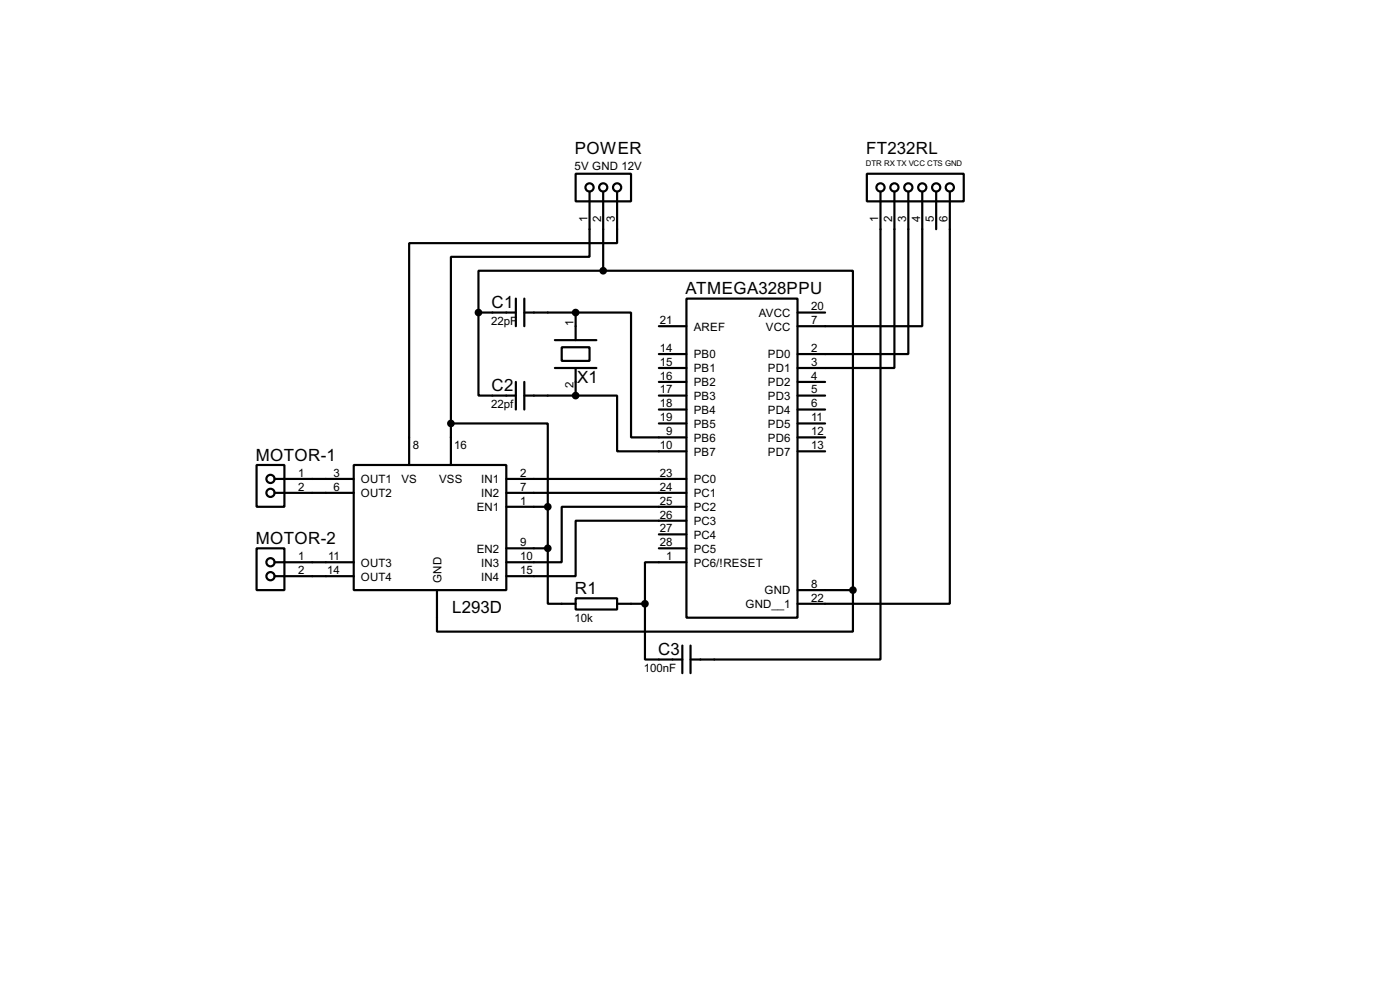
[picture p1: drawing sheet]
<svg xmlns="http://www.w3.org/2000/svg" width="256mm" height="180mm" viewBox="0 0 256 180" stroke-linecap="round" stroke-linejoin="round" font-family="sans-serif">
<g fill="none" stroke="#000" stroke-width=".4">
<path d="M105.5 31.8h10.1v5.1h-10.1zM108 35.1v11.9h-25.4v30.5M110.5 35.1v14.5M113.1 35.1v9.4h-38.1v40.6M158.8 31.8h17.8v5.1h-17.8zM161.3 35.1v85.6h-34.8M163.9 35.1v32.3h-17.8M166.4 35.1v29.7h-20.3M169 35.1v24.6h-22.9M171.5 35.1v6.9M174 35.1v75.4h-27.9M87.7 57.2v15.2h6.8"/>
<path d="M87.7 57.2h6.8M94.5 54.7v5M96.1 57.2h9.4M96.1 54.7v5M105.5 57.2h10.1v22.9h10.2M105.5 57.2v5.1M110.5 49.6h-22.8v7.6M110.5 49.6h45.8v58.4M120.7 59.7h5.1M125.8 54.7h20.3v58.4h-20.3zM146.1 57.2h5.1M82.6 77.5h17.8v15.3"/>
<path d="M82.6 77.5v7.6M94.5 69.9v5.1M96.1 72.4h9.4M96.1 69.9v5.1M101.7 67.4h7.6M101.7 62.3h7.6M102.9 63.6h5.1v2.5h-5.1zM105.5 72.4h7.6v10.2h12.7M105.5 67.4v5M120.7 72.4h5.1M120.7 64.8h5.1M120.7 67.4h5.1"/>
<path d="M120.7 69.9h5.1M120.7 75h5.1M120.7 77.5h5.1M146.1 72.4h5.1M146.1 69.9h5.1M146.1 75h5.1M146.1 77.5h5.1M47 85.1h5.1v7.7h-5.1zM50.3 87.7h14.5M50.3 90.2h14.5M64.8 85.1h28v22.9h-28zM92.8 87.7h33"/>
<path d="M92.8 90.2h33M92.8 92.8h7.6M100.4 92.8v7.6M120.7 97.8h5.1M125.8 92.8h-22.9v10.1h-10.1M125.8 95.3h-20.3v10.2h-12.7M146.1 80.1h5.1M146.1 82.6h5.1M47 100.4h5.1v7.6h-5.1zM50.3 102.9h14.5M50.3 105.5h14.5M80.1 108v7.6h76.2v-7.6"/>
<path d="M92.8 100.4h7.6M100.4 100.4v10.1h5.1M105.5 109.5h7.6v2.1h-7.6zM113.1 110.5h5.1M118.2 110.5v10.2h6.8M120.7 100.4h5.1M125 118.2v5M125.8 102.9h-7.6v7.6M126.5 118.2v5M146.1 108h10.2"/>
<circle cx="108" cy="34.3" r=".75"/>
<circle cx="110.5" cy="34.3" r=".75"/>
<circle cx="113" cy="34.3" r=".75"/>
<circle cx="161.3" cy="34.3" r=".75"/>
<circle cx="163.8" cy="34.3" r=".75"/>
<circle cx="166.4" cy="34.3" r=".75"/>
<circle cx="168.9" cy="34.3" r=".75"/>
<circle cx="171.5" cy="34.3" r=".75"/>
<circle cx="174" cy="34.3" r=".75"/>
<circle cx="49.5" cy="87.7" r=".75"/>
<circle cx="49.5" cy="90.2" r=".75"/>
<circle cx="49.5" cy="102.9" r=".75"/>
<circle cx="49.5" cy="105.5" r=".75"/>
</g>
<g fill="#000" stroke="#000" stroke-width=".4">
<circle cx="87.6" cy="57.2" r=".5"/>
<circle cx="105.4" cy="57.2" r=".5"/>
<circle cx="110.5" cy="49.6" r=".5"/>
<circle cx="82.6" cy="77.5" r=".5"/>
<circle cx="105.4" cy="72.4" r=".5"/>
<circle cx="100.3" cy="92.8" r=".5"/>
<circle cx="100.3" cy="100.4" r=".5"/>
<circle cx="118.1" cy="110.5" r=".5"/>
<circle cx="156.2" cy="108" r=".5"/>
</g>
<g font-size="3.5">
<text x="105.3" y="28.2">POWER</text>
<text x="158.7" y="28.2">FT232RL</text>
<text x="125.6" y="53.9">ATMEGA328PPU</text>
<text x="90.1" y="56.4">C1</text>
<text x="90.1" y="71.6">C2</text>
<text x="105.7" y="70.1">X1</text>
<text x="46.9" y="84.3">MOTOR-1</text>
<text x="46.9" y="99.6">MOTOR-2</text>
<text x="82.9" y="112.3">L293D</text>
<text x="105.3" y="108.7">R1</text>
<text x="120.6" y="119.9">C3</text>
</g>
<g font-size="2.4">
<text x="105.3" y="31">5V GND 12V</text>
<text x="107.6" y="40.6" transform="rotate(-90 107.6 40.6)">1</text>
<text x="110.1" y="40.6" transform="rotate(-90 110.1 40.6)">2</text>
<text x="112.7" y="40.6" transform="rotate(-90 112.7 40.6)">3</text>
<text x="160.9" y="40.5" transform="rotate(-90 160.9 40.5)">1</text>
<text x="163.5" y="40.6" transform="rotate(-90 163.5 40.6)">2</text>
<text x="166" y="40.6" transform="rotate(-90 166 40.6)">3</text>
<text x="168.6" y="40.6" transform="rotate(-90 168.6 40.6)">4</text>
<text x="171.1" y="40.5" transform="rotate(-90 171.1 40.5)">5</text>
<text x="173.6" y="40.6" transform="rotate(-90 173.6 40.6)">6</text>
<text x="90" y="59.4">22pF</text>
<text x="105.1" y="59.7" transform="rotate(-90 105.1 59.7)">1</text>
<text x="120.9" y="59.3">21</text>
<text x="139" y="58">AVCC</text>
<text x="148.6" y="56.8">20</text>
<text x="148.6" y="59.3">7</text>
<text x="120.9" y="64.4">14</text>
<text x="127.1" y="60.5">AREF</text>
<text x="127.1" y="65.6">PB0</text>
<text x="140.3" y="60.5">VCC</text>
<text x="140.7" y="65.6">PD0</text>
<text x="148.6" y="64.4">2</text>
<text x="105.1" y="71.1" transform="rotate(-90 105.1 71.1)">2</text>
<text x="120.9" y="67">15</text>
<text x="120.9" y="69.5">16</text>
<text x="120.9" y="72">17</text>
<text x="127.1" y="68.1">PB1</text>
<text x="127.1" y="70.7">PB2</text>
<text x="140.7" y="68.1">PD1</text>
<text x="140.7" y="70.7">PD2</text>
<text x="148.6" y="67">3</text>
<text x="148.6" y="69.5">4</text>
<text x="148.6" y="72">5</text>
<text x="90" y="74.6">22pf</text>
<text x="120.9" y="74.6">18</text>
<text x="120.9" y="77.1">19</text>
<text x="127.1" y="73.2">PB3</text>
<text x="127.1" y="75.8">PB4</text>
<text x="140.7" y="73.2">PD3</text>
<text x="140.7" y="75.8">PD4</text>
<text x="148.6" y="74.6">6</text>
<text x="148.6" y="77.1">11</text>
<text x="75.6" y="82.2">8</text>
<text x="83.2" y="82.2">16</text>
<text x="120.9" y="82.2">10</text>
<text x="122.1" y="79.7">9</text>
<text x="127.1" y="78.3">PB5</text>
<text x="127.1" y="80.8">PB6</text>
<text x="127.1" y="83.4">PB7</text>
<text x="140.7" y="78.3">PD5</text>
<text x="140.7" y="80.8">PD6</text>
<text x="140.7" y="83.4">PD7</text>
<text x="148.6" y="79.7">12</text>
<text x="148.6" y="82.2">13</text>
<text x="54.7" y="87.3">1</text>
<text x="54.7" y="89.8">2</text>
<text x="61.1" y="87.3">3</text>
<text x="61.1" y="89.8">6</text>
<text x="66.1" y="88.5">OUT1</text>
<text x="73.5" y="88.4">VS</text>
<text x="80.4" y="88.4">VSS</text>
<text x="88.1" y="88.5">IN1</text>
<text x="95.3" y="87.3">2</text>
<text x="95.3" y="89.8">7</text>
<text x="120.9" y="87.3">23</text>
<text x="120.9" y="89.8">24</text>
<text x="127.1" y="88.5">PC0</text>
<text x="66.1" y="91">OUT2</text>
<text x="87.3" y="93.6">EN1</text>
<text x="88.1" y="91">IN2</text>
<text x="95.3" y="92.4">1</text>
<text x="120.9" y="92.4">25</text>
<text x="120.9" y="94.9">26</text>
<text x="127.1" y="91">PC1</text>
<text x="127.1" y="93.6">PC2</text>
<text x="87.3" y="101.2">EN2</text>
<text x="95.3" y="100">9</text>
<text x="120.9" y="97.4">27</text>
<text x="120.9" y="100">28</text>
<text x="127.1" y="96.1">PC3</text>
<text x="127.1" y="98.6">PC4</text>
<text x="127.1" y="101.2">PC5</text>
<text x="54.7" y="102.5">1</text>
<text x="54.7" y="105.1">2</text>
<text x="60" y="105.1">14</text>
<text x="60.1" y="102.5">11</text>
<text x="66.1" y="103.7">OUT3</text>
<text x="66.1" y="106.3">OUT4</text>
<text x="80.8" y="106.7" transform="rotate(-90 80.8 106.7)">GND</text>
<text x="88.1" y="103.7">IN3</text>
<text x="88.1" y="106.3">IN4</text>
<text x="95.3" y="102.5">10</text>
<text x="95.3" y="105.1">15</text>
<text x="122.1" y="102.5">1</text>
<text x="127.1" y="103.7">PC6/!RESET</text>
<text x="148.6" y="107.6">8</text>
<text x="105.3" y="113.8">10k</text>
<text x="136.6" y="111.3">GND__1</text>
<text x="140" y="108.8">GND</text>
<text x="148.6" y="110.1">22</text>
<text x="118" y="122.9">100nF</text>
</g>
<text font-size="1.6" x="158.6" y="30.5">DTR RX TX VCC CTS GND</text>
</svg>
